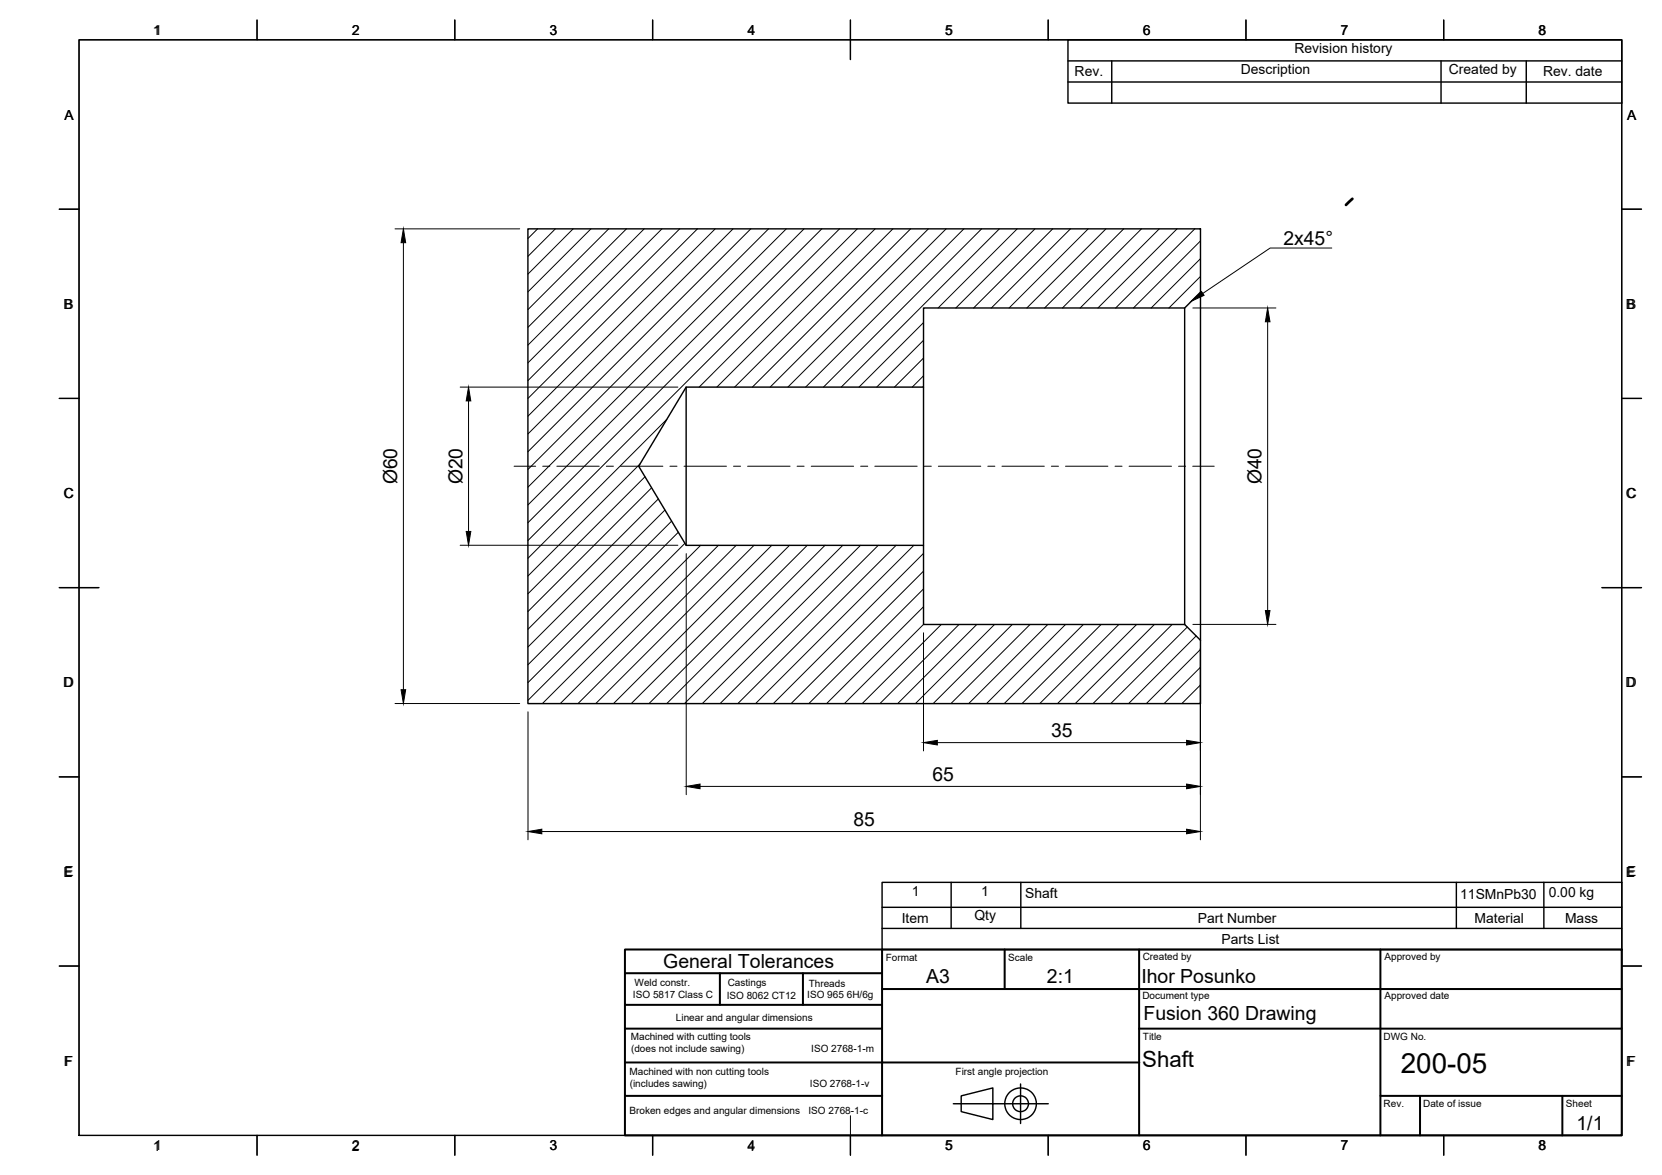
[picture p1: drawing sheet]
<svg xmlns="http://www.w3.org/2000/svg" width="420mm" height="297mm" viewBox="0 0 420 297" stroke-linecap="round" stroke-linejoin="round" font-family="sans-serif">
<!-- layer: Visible -->
<path d="M133.5 57.9h170v16l-4 4h-66v20h-60l-12 20 12 20h60v20h66l4 4v16h-170zM299.5 77.9v80M303.5 73.9v88M173.5 97.9v40M233.5 97.9v40" fill="none" stroke="#000" stroke-width=".36"/>
<!-- layer: PDF_Visible -->
<path d="M341.9 50.3l-1.6 1.5" fill="none" stroke="#000" stroke-width=".7"/>
<!-- layer: PDF_BORDER -->
<g fill="none" stroke="#000" stroke-width=".36">
<path d="M20 10.1h390v276.9h-390zM65 5.1v5M115 5.1v5M165 5.1v5M215 5.1v10M265 5.1v5M315 5.1v5M365 5.1v5M15 52.9h5M410 52.9h5M15 100.7h5M410 100.7h5"/>
<path d="M15 148.6h10M405 148.6h10M15 196.4h5M410 196.4h5M15 244.2h5M410 244.2h5M65 287v5M115 287v5M165 287v5M215 287v5M265 287v5M315 287v5"/>
<path d="M365 287v5"/>
</g>
<!-- layer: PDF_TITLEBLOCK -->
<g fill="none" stroke="#000" stroke-width=".51">
<path d="M158 246h65M158 254h65M182 246v8M203 246v8M223 240h187v47h-187zM223 240h-65v47h65M223 250h187M254 240v10M288 240v47M349 240v47M158 268.6h130M158 277h65"/>
<path d="M158 260h65M288 260h122M349 277h61M359 277v10M395 277v10"/>
</g>
<!-- layer: PDF_Custom Tables -->
<path d="M270 10.1h140v16h-140zM270 15.4h140M281.1 15.4v10.7M364.3 15.4v10.7M385.8 15.4v10.7M270 20.7h140" fill="none" stroke="#000" stroke-width=".36"/>
<!-- layer: PDF_Parts Lists -->
<path d="M223 223.1h187v16.9h-187zM223 234.7h187M223 229.4h187M240.5 223.1v11.6M258.1 223.1v11.6M368.2 223.1v11.6M390.3 223.1v11.6" fill="none" stroke="#000" stroke-width=".36"/>
<!-- layer: TITLEBLOCK -->
<g fill="none" stroke="#000" stroke-width=".36">
<path d="M241 279h24M243 277l8-2v8l-8-2zM258 274v10"/>
<circle cx="258" cy="279" r="4"/>
<circle cx="258" cy="279" r="2"/>
</g>
<!-- layer: BORDER -->
<g fill="none" stroke="#000" stroke-width=".25">
<path d="M20 10.1h390v276.9h-390zM65 5.1v5M115 5.1v5M165 5.1v5M215 5.1v10M265 5.1v5M315 5.1v5M365 5.1v5M15 52.9h5M410 52.9h5M15 100.7h5M410 100.7h5"/>
<path d="M15 148.6h10M405 148.6h10M15 196.4h5M410 196.4h5M15 244.2h5M410 244.2h5M65 287v5M115 287v5M165 287v5M215 282.1v9.9M265 287v5M315 287v5"/>
<path d="M365 287v5"/>
</g>
<!-- layer: Hatching -->
<g fill="none" stroke="#000" stroke-width=".25">
<path d="M135.9 57.9l-2.4 2.4M140.4 57.9l-6.9 6.9M144.9 57.9l-11.4 11.4M149.4 57.9l-15.9 15.9M153.9 57.9l-20.4 20.4M158.4 57.9l-24.9 24.8M162.9 57.9l-29.4 29.3M167.3 57.9l-33.8 33.8M171.8 57.9l-38.3 38.3M176.3 57.9l-42.8 42.8M180.8 57.9l-47.3 47.3M185.3 57.9l-51.8 51.8"/>
<path d="M189.8 57.9l-56.3 56.3M194.3 57.9l-60.8 60.8M198.8 57.9l-65.3 65.3M203.3 57.9l-69.8 69.7M207.8 57.9l-74.3 74.2M212.2 57.9l-78.7 78.7M216.7 57.9l-40 40M221.2 57.9l-40 40M225.7 57.9l-40 40M230.2 57.9l-40 40M234.7 57.9l-40 40M239.2 57.9l-40 40"/>
<path d="M243.7 57.9l-40 40M248.2 57.9l-40 40M252.6 57.9l-39.9 40M257.2 57.9l-20 20M261.6 57.9l-20 20M266.1 57.9l-20 20M270.6 57.9l-20 20M275.1 57.9l-20 20M279.6 57.9l-20 20M284.1 57.9l-20 20M288.6 57.9l-20 20M293.1 57.9l-20 20"/>
<path d="M297.6 57.9l-20 20M302 57.9l-20 20M303.5 60.9l-17 17M303.5 65.4l-12.5 12.5M303.5 69.9l-8 8M233.5 81.5l-16.4 16.4M233.5 86l-11.9 11.9M233.5 90.5l-7.4 7.4M233.5 95l-2.9 2.9M161.8 117.2l-28.3 28.4M168.6 106l-35.1 35.1M163.1 120.5l-29.6 29.6"/>
<path d="M164.7 123.3l-31.2 31.3M166.4 126.1l-32.9 33M168.1 128.9l-34.6 34.7M169.8 131.7l-36.3 36.3M171.5 134.5l-38 38.1M173.2 137.3l-39.7 39.7M177.1 137.8l-40 40M181.6 137.8l-40 40M186.1 137.8l-40 40M190.6 137.8l-40 40M195.1 137.8l-40 40M199.6 137.8l-40 40"/>
<path d="M204.1 137.8l-40 40M208.6 137.8l-40 40M213.1 137.8l-40 40M217.6 137.8l-40 40M222 137.8l-39.9 40M226.5 137.8l-40 40M231 137.8l-40 40M233.5 139.9l-38 37.9M233.5 144.4l-33.5 33.4M233.5 148.9l-29 28.9M233.5 153.4l-24.5 24.4M233.5 157.8l-20 20"/>
<path d="M238 157.8l-20 20M242.5 157.8l-20 20M247 157.8l-20.1 20M251.4 157.8l-20 20M255.9 157.8l-20 20M260.4 157.8l-20 20M264.9 157.8l-20 20M269.4 157.8l-20 20M273.9 157.8l-20 20M278.4 157.8l-20 20M282.9 157.8l-20 20M287.4 157.8l-20 20"/>
<path d="M291.8 157.8l-20 20M296.3 157.8l-20 20M300.1 158.5l-19.3 19.3M302.4 160.8l-17.1 17M303.5 164.2l-13.7 13.6M303.5 168.7l-9.2 9.1M303.5 173.2l-4.7 4.6M303.5 177.7l-.2 .1"/>
</g>
<!-- layer: Smart Centers -->
<g fill="none" stroke="#000" stroke-width=".25">
<path d="M130 117.9h5.4M137.2 117.9h1.8M140.8 117.9h10.7M153.3 117.9h1.8M156.9 117.9h10.7M169.4 117.9h1.8M172.9 117.9h10.7M185.4 117.9h1.8M189 117.9h10.7M201.5 117.9h1.8M205.1 117.9h10.7M217.6 117.9h1.8"/>
<path d="M221.1 117.9h10.8M233.7 117.9h1.7M237.2 117.9h10.7M249.7 117.9h1.8M253.3 117.9h10.7M265.8 117.9h1.8M269.4 117.9h10.7M281.9 117.9h1.8M285.4 117.9h10.8M297.9 117.9h1.8M301.5 117.9h5.5"/>
</g>
<!-- layer: FD_Dimensions -->
<g fill="none" stroke="#000" stroke-width=".25">
<path d="M99.9 57.9h31.5M102 61.3v113.1M301.6 77.9h21M116.3 97.9h55.1M320.5 81.4v73M118.4 101.4v33M116.3 137.8h55.1M173.5 140v60.9M233.5 160v29.8M301.6 157.8h21M99.9 177.8h31.5M133.5 179.9v32.4"/>
<path d="M303.5 163.9v48.4M177 198.8h123M237 187.7h63M137 210.2h163"/>
</g>
<path d="M102 57.9l.6 3.4h-1.2zM320.5 77.9l.6 3.5h-1.2zM118.4 97.9l.6 3.5h-1.1zM117.9 134.4h1.1l-.6 3.4zM319.9 154.4h1.2l-.6 3.4zM101.4 174.4h1.2l-.6 3.4zM173.5 198.8l3.5-.6v1.2zM233.5 187.7l3.5-.5v1.1zM300 187.2l3.5 .5-3.5 .6zM300 198.2l3.5 .6-3.5 .6zM133.5 210.2l3.5-.6v1.2zM300 209.6l3.5 .6-3.5 .6z" fill="#000" stroke="#000" stroke-width=".25"/>
<!-- layer: Leaders -->
<path d="M301.2 76.1l2.6-2.4 .6 1z" fill="#000" stroke="#000" stroke-width=".25"/>
<path d="M336.7 62.7h-15.6l-17 11.5" fill="none" stroke="#000" stroke-width=".25"/>
<text font-size="7" x="354.1" y="271.2">200-05</text>
<text font-size="5.6" x="288.8" y="269.6">Shaft</text>
<g font-size="4.9">
<text x="324.4" y="62">2x45°</text>
<text x="100.4" y="122.5" transform="rotate(-90 100.4 122.5)">Ø60</text>
<text x="116.9" y="122.5" transform="rotate(-90 116.9 122.5)">Ø20</text>
<text x="318.9" y="122.5" transform="rotate(-90 318.9 122.5)">Ø40</text>
<text x="265.7" y="186.3">35</text>
<text x="235.8" y="197.3">65</text>
<text x="215.8" y="208.8">85</text>
<text x="167.7" y="244.7">General Tolerances</text>
<text x="234.2" y="248.5">A3</text>
<text x="264.6" y="248.5">2:1</text>
<text x="288.5" y="248.6">Ihor Posunko</text>
<text x="289.1" y="257.8">Fusion 360 Drawing</text>
<text x="398.5" y="285.8">1/1</text>
</g>
<g font-size="3.5">
<text x="38.6" y="8.9">11</text>
<text x="88.9" y="8.9">2</text>
<text x="138.9" y="8.8">3</text>
<text x="189" y="8.9">4</text>
<text x="238.9" y="8.8">5</text>
<text x="288.9" y="8.8">6</text>
<text x="338.9" y="8.9">7</text>
<text x="388.9" y="8.8">8</text>
<text x="327.3" y="13.3">Revision history</text>
<text x="271.7" y="19.3">Rev.</text>
<text x="313.7" y="18.7">Description</text>
<text x="366.3" y="18.7">Created by</text>
<text x="390.1" y="19.3">Rev. date</text>
<text x="16.3" y="30.3">A</text>
<text x="411.3" y="30.2">A</text>
<text x="16.1" y="78.1">B</text>
<text x="411.1" y="78.1">B</text>
<text x="16.1" y="125.9">C</text>
<text x="411.1" y="125.9">C</text>
<text x="16" y="173.8">D</text>
<text x="411" y="173.8">D</text>
<text x="16" y="221.6">E</text>
<text x="411" y="221.6">E</text>
<text x="230.5" y="226.6">1</text>
<text x="248" y="226.6">1</text>
<text x="259.2" y="227.1">Shaft</text>
<text x="369.1" y="227.2">11SMnPb30</text>
<text x="391.5" y="226.7">0.00 kg</text>
<text x="228" y="233.3">Item</text>
<text x="246.3" y="232.6">Qty</text>
<text x="302.8" y="233.3">Part Number</text>
<text x="372.8" y="233.3">Material</text>
<text x="395.6" y="233.3">Mass</text>
<text x="308.8" y="238.7">Parts List</text>
<text x="16.2" y="269.4">F</text>
<text x="411.1" y="269.4">F</text>
<text x="38.6" y="290.9">1</text>
<text x="88.9" y="290.9">2</text>
<text x="138.9" y="290.8">3</text>
<text x="189" y="290.9">4</text>
<text x="238.9" y="290.8">5</text>
<text x="288.9" y="290.8">6</text>
<text x="338.9" y="290.8">7</text>
<text x="388.9" y="290.8">8</text>
</g>
<g font-size="2.5">
<text x="223.9" y="242.8">Format</text>
<text x="254.9" y="242.9">Scale</text>
<text x="288.9" y="242.6">Created by</text>
<text x="350" y="242.6">Approved by</text>
<text x="160.4" y="249.4">Weld constr.</text>
<text x="184" y="249.2">Castings</text>
<text x="204.4" y="249.5">Threads</text>
<text x="160" y="252.4">ISO 5817 Class C</text>
<text x="183.7" y="252.5">ISO 8062 CT12</text>
<text x="204.1" y="252.3">ISO 965 6H/6g</text>
<text x="288.8" y="252.6">Document type</text>
<text x="350" y="252.6">Approved date</text>
<text x="159.5" y="262.9">Machined with cutting tools</text>
<text x="170.9" y="258.1">Linear and angular dimensions</text>
<text x="288.9" y="262.9">Title</text>
<text x="349.8" y="262.9">DWG No.</text>
<text x="159.5" y="265.9">(does not include sawing)</text>
<text x="205.1" y="265.9">ISO 2768-1-m</text>
<text x="159.1" y="271.8">Machined with non cutting tools</text>
<text x="159.2" y="274.9">(includes sawing)</text>
<text x="204.7" y="274.9">ISO 2768-1-v</text>
<text x="241.6" y="271.8">First angle projection</text>
<text x="159.1" y="281.5">Broken edges and angular dimensions</text>
<text x="204.4" y="281.5">ISO 2768-1-c</text>
<text x="349.8" y="279.9">Rev.</text>
<text x="359.8" y="279.9">Date of issue</text>
<text x="395.9" y="279.9">Sheet</text>
</g>
</svg>
